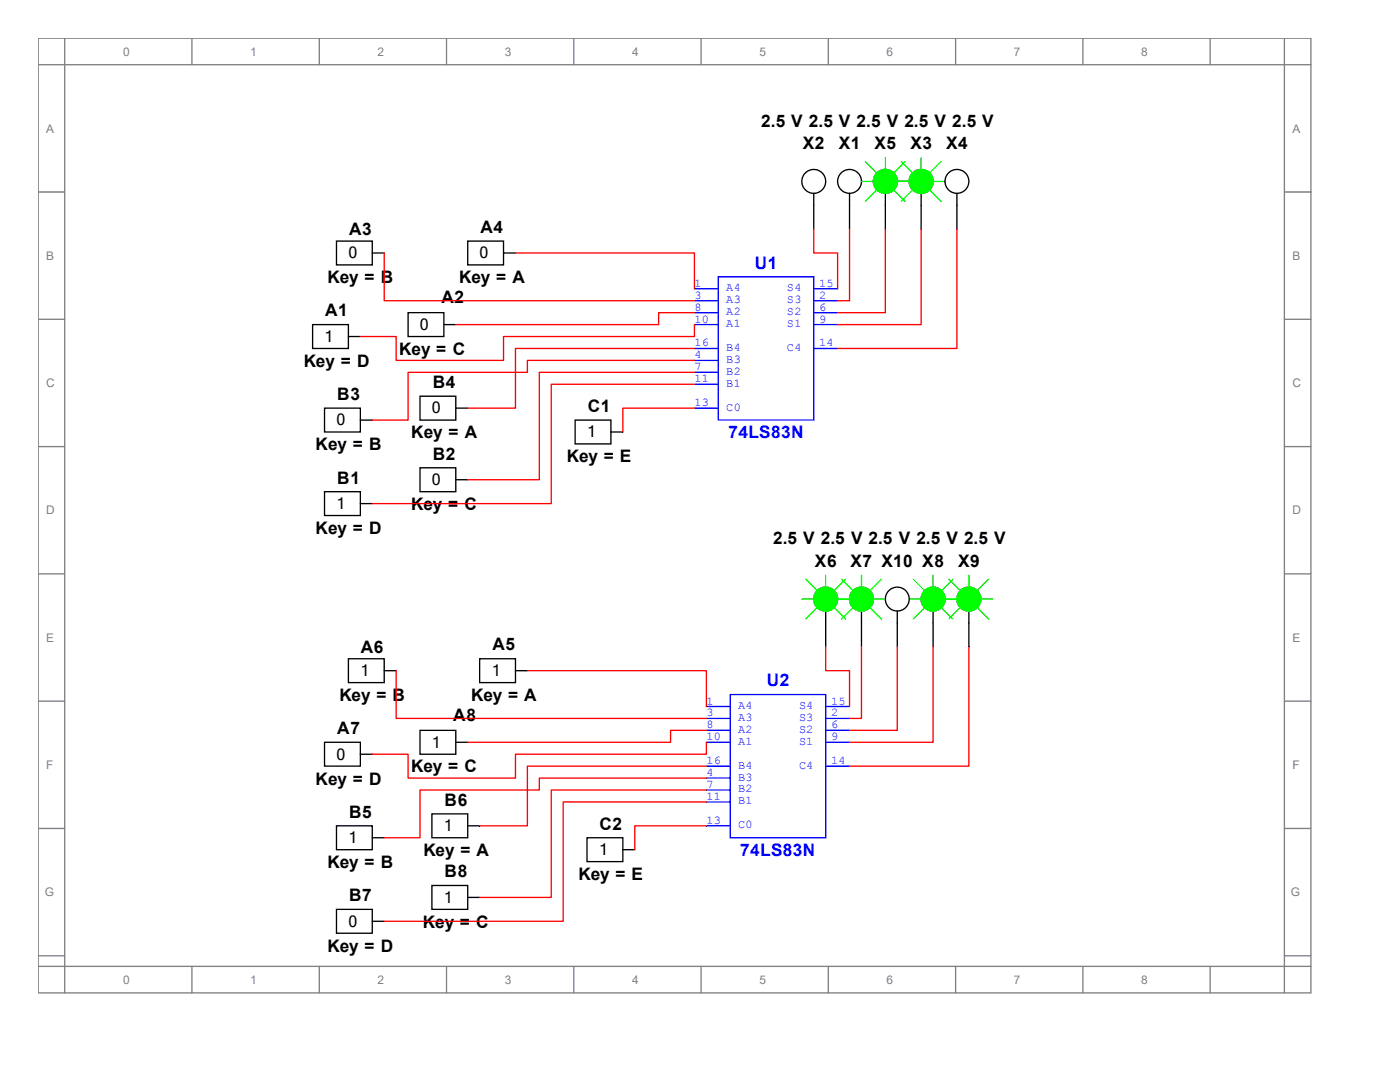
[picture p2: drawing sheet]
<svg xmlns="http://www.w3.org/2000/svg" width="279mm" height="216mm" viewBox="0 0 279 216" stroke-linecap="round" stroke-linejoin="round" font-family="sans-serif">
<g fill="none" stroke="#808080" stroke-width=".26">
<path d="M7.6 7.6h254v190.5h-254zM7.6 12.9h254M12.9 7.6v190.5M38.3 7.6v5.3M63.7 7.6v5.3M89.1 7.6v5.3M114.5 7.6v5.3M139.9 7.6v5.3M165.3 7.6v5.3M190.7 7.6v5.3M216.1 7.6v5.3M241.5 7.6v5.3"/>
<path d="M256.3 7.6v190.5M7.6 38.3h5.3M256.3 38.3h5.3M7.6 63.7h5.3M256.3 63.7h5.3M7.6 89.1h5.3M256.3 89.1h5.3M7.6 114.5h5.3M256.3 114.5h5.3M7.6 139.9h5.3M256.3 139.9h5.3M7.6 165.3h5.3"/>
<path d="M256.3 165.3h5.3M7.6 190.7h5.3M7.6 192.8h254M38.3 192.8v5.3M63.7 192.8v5.3M89.1 192.8v5.3M114.5 192.8v5.3M139.9 192.8v5.3M165.3 192.8v5.3M190.7 192.8v5.3M216.1 192.8v5.3M241.5 192.8v5.3"/>
<path d="M256.3 190.7h5.3"/>
</g>
<path d="M143.4 55.2h19v28.6h-19z" fill="none" stroke="#00f" stroke-width=".26"/>
<path d="M138.6 62.4h4.8" fill="none" stroke="#00f" stroke-width=".26"/>
<path d="M138.6 74.3h4.8" fill="none" stroke="#00f" stroke-width=".26"/>
<path d="M138.6 64.8h4.8" fill="none" stroke="#00f" stroke-width=".26"/>
<path d="M138.6 81.4h4.8" fill="none" stroke="#00f" stroke-width=".26"/>
<path d="M138.6 76.7h4.8" fill="none" stroke="#00f" stroke-width=".26"/>
<path d="M162.4 57.6h4.8" fill="none" stroke="#00f" stroke-width=".26"/>
<path d="M162.4 60h4.8" fill="none" stroke="#00f" stroke-width=".26"/>
<path d="M162.4 69.5h4.8" fill="none" stroke="#00f" stroke-width=".26"/>
<path d="M138.6 57.6h4.8" fill="none" stroke="#00f" stroke-width=".26"/>
<path d="M138.6 69.5h4.8" fill="none" stroke="#00f" stroke-width=".26"/>
<path d="M138.6 60h4.8" fill="none" stroke="#00f" stroke-width=".26"/>
<path d="M138.6 71.9h4.8" fill="none" stroke="#00f" stroke-width=".26"/>
<path d="M162.4 62.4h4.8" fill="none" stroke="#00f" stroke-width=".26"/>
<path d="M162.4 64.8h4.8M145.7 138.6h19.1v28.6h-19.1z" fill="none" stroke="#00f" stroke-width=".26"/>
<g fill="none" stroke="#000" stroke-width=".26">
<path d="M162.4 38.6v7.1M169.5 38.6v7.1M176.7 38.6v7.1M183.8 38.6v7.1M191 38.6v7.1M67.2 48.1h7.1v4.8h-7.1zM74.3 50.5h2.4M93.3 48.1h7.2v4.8h-7.2zM100.5 50.5h2.4M62.4 64.8h7.1v4.7h-7.1zM69.5 67.2h2.4M81.4 62.4h7.2v4.8h-7.2z"/>
<path d="M83.8 79.1h7.2v4.7h-7.2zM88.6 64.8h2.4M64.8 81.4h7.1v4.8h-7.1zM64.8 98.1h7.1v4.8h-7.1zM71.9 83.8h2.4M83.8 93.3h7.2v4.8h-7.2zM91 81.4h2.3M91 95.7h2.3M114.8 83.8h7.1v4.8h-7.1zM121.9 86.2h2.4M71.9 100.5h2.4"/>
<circle cx="162.4" cy="36.2" r="2.38"/>
<circle cx="169.5" cy="36.2" r="2.38"/>
<circle cx="176.7" cy="36.2" r="2.38"/>
<circle cx="183.8" cy="36.2" r="2.38"/>
<circle cx="191" cy="36.2" r="2.38"/>
</g>
<g fill="none" stroke="#0f0" stroke-width=".26">
<path d="M171.9 36.2h2.4M172.7 32.2l2.4 2.4M175.1 37.8l-2.4 2.4M176.7 31.4v2.4M178.3 37.8l2.4 2.4M179.1 36.2h2.4M179.9 32.2l2.3 2.4M180.7 32.2l-2.4 2.4M182.2 37.8l-2.3 2.4M183.8 31.4v2.4M185.4 37.8l2.4 2.4M186.2 36.2h2.4"/>
<path d="M187.8 32.2l-2.4 2.4"/>
</g>
<g fill="#0f0" stroke="#0f0" stroke-width=".26">
<circle cx="183.8" cy="36.2" r="2.38"/>
<circle cx="176.7" cy="36.2" r="2.38"/>
</g>
<path d="M141 145.7h4.7" fill="none" stroke="#00f" stroke-width=".26"/>
<path d="M141 157.6h4.7" fill="none" stroke="#00f" stroke-width=".26"/>
<path d="M141 148.1h4.7" fill="none" stroke="#00f" stroke-width=".26"/>
<path d="M141 164.8h4.7" fill="none" stroke="#00f" stroke-width=".26"/>
<path d="M141 160h4.7" fill="none" stroke="#00f" stroke-width=".26"/>
<path d="M164.8 141h4.7" fill="none" stroke="#00f" stroke-width=".26"/>
<path d="M164.8 143.4h4.7" fill="none" stroke="#00f" stroke-width=".26"/>
<path d="M164.8 152.9h4.7" fill="none" stroke="#00f" stroke-width=".26"/>
<path d="M141 141h4.7" fill="none" stroke="#00f" stroke-width=".26"/>
<path d="M141 152.9h4.7" fill="none" stroke="#00f" stroke-width=".26"/>
<path d="M141 143.4h4.7" fill="none" stroke="#00f" stroke-width=".26"/>
<path d="M141 155.3h4.7" fill="none" stroke="#00f" stroke-width=".26"/>
<path d="M164.8 145.7h4.7" fill="none" stroke="#00f" stroke-width=".26"/>
<path d="M164.8 148.1h4.7" fill="none" stroke="#00f" stroke-width=".26"/>
<g fill="none" stroke="#000" stroke-width=".26">
<path d="M69.5 131.4h7.2v4.8h-7.2zM76.7 133.8h2.4M95.7 131.4h7.2v4.8h-7.2zM102.9 133.8h2.4M164.8 121.9v7.2M171.9 121.9v7.2M179.1 121.9v7.2M186.2 121.9v7.2M193.4 121.9v7.2M64.8 148.1h7.1v4.8h-7.1zM71.9 150.5h2.4M83.8 145.7h7.2v4.8h-7.2z"/>
<path d="M91 148.1h2.3M67.2 164.8h7.1v4.7h-7.1zM74.3 167.2h2.4M86.2 162.4h7.1v4.8h-7.1zM86.2 176.7h7.1v4.8h-7.1zM93.3 164.8h2.4M93.3 179.1h2.4M117.2 167.2h7.1v4.7h-7.1zM124.3 169.5h2.4M67.2 181.5h7.1v4.7h-7.1zM74.3 183.8h2.4"/>
<circle cx="164.8" cy="119.5" r="2.38"/>
<circle cx="171.9" cy="119.5" r="2.38"/>
<circle cx="179.1" cy="119.5" r="2.38"/>
<circle cx="186.2" cy="119.5" r="2.38"/>
<circle cx="193.4" cy="119.5" r="2.38"/>
</g>
<g fill="none" stroke="#0f0" stroke-width=".26">
<path d="M160 119.5h2.4M160.8 115.6l2.4 2.4M164.8 114.8v2.4M167.2 119.5h2.3M168 115.6l2.3 2.4M168.8 115.6l-2.4 2.4M171.9 114.8v2.4M174.3 119.5h2.4M175.9 115.6l-2.4 2.4M181.5 119.5h2.3M182.2 115.6l2.4 2.4M186.2 114.8v2.4"/>
<path d="M188.6 119.5h2.4M189.4 115.6l2.4 2.4M190.2 115.6l-2.4 2.4M193.4 114.8v2.4M195.7 119.5h2.4M197.3 115.6l-2.4 2.4M163.2 121.1l-2.4 2.4M166.4 121.1l2.4 2.4M170.3 121.1l-2.3 2.4M173.5 121.1l2.4 2.4M184.6 121.1l-2.4 2.4M187.8 121.1l2.4 2.4"/>
<path d="M191.8 121.1l-2.4 2.4M194.9 121.1l2.4 2.4"/>
</g>
<g fill="#0f0" stroke="#0f0" stroke-width=".26">
<circle cx="164.8" cy="119.5" r="2.38"/>
<circle cx="171.9" cy="119.5" r="2.38"/>
<circle cx="186.2" cy="119.5" r="2.38"/>
<circle cx="193.4" cy="119.5" r="2.38"/>
</g>
<g fill="none" stroke="#f00" stroke-width=".26">
<path d="M76.7 50.5v9.5h61.9M102.9 50.5h35.7v7.1M162.4 45.7v4.8h4.8v7.1M169.5 45.7v14.3h-2.3M176.7 45.7v16.7h-9.5M183.8 45.7v19.1h-16.6M191 45.7v23.8h-23.8M138.6 62.4h-7.2v2.4h-40.4M138.6 64.8v2.4h-38.1v4.7h-21.4v-4.7h-7.2M138.6 69.5h-35.7v11.9h-9.6M138.6 71.9h-33.3v2.4h-23.9v9.5h-7.1M138.6 74.3h-31v21.4h-14.3"/>
<path d="M138.6 76.7h-28.6v23.8h-35.7M138.6 81.4h-14.3v4.8M79.1 133.8v9.6h61.9M105.3 133.8h35.7v7.2M164.8 129.1v4.7h4.7v7.2M171.9 129.1v14.3h-2.4M179.1 129.1v16.6h-9.6M186.2 129.1v19h-16.7M193.4 129.1v23.8h-23.9M141 145.7h-7.2v2.4h-40.5M141 148.1v2.4h-38.1v4.8h-21.5v-4.8h-7.1M141 152.9h-35.7v11.9h-9.6"/>
<path d="M141 155.3h-33.4v2.3h-23.8v9.6h-7.1M141 157.6h-31v21.5h-14.3M141 160h-28.6v23.8h-35.7M141 164.8h-14.3v4.7"/>
</g>
<g font-size="3.4">
<text x="151.9" y="25.3">2.5 V 2.5 V 2.5 V 2.5 V 2.5 V</text>
<text x="160.2" y="29.8">X2</text>
<text x="167.4" y="29.8">X1</text>
<text x="174.5" y="29.8">X5</text>
<text x="181.7" y="29.8">X3</text>
<text x="188.8" y="29.8">X4</text>
<text x="69.7" y="47">A3</text>
<text x="95.9" y="46.5">A4</text>
<text x="65.4" y="56.5">Key = B</text>
<text x="91.6" y="56.5">Key = A</text>
<text x="64.9" y="63.1">A1</text>
<text x="88.1" y="60.5">A2</text>
<text x="79.7" y="70.8">Key = C</text>
<text x="60.6" y="73.2">Key = D</text>
<text x="86.4" y="77.4">B4</text>
<text x="67.3" y="79.8">B3</text>
<text x="117.3" y="82.2">C1</text>
<text x="63" y="89.9">Key = B</text>
<text x="82.1" y="87.5">Key = A</text>
<text x="86.4" y="91.7">B2</text>
<text x="113.1" y="92.2">Key = E</text>
<text x="67.3" y="96.5">B1</text>
<text x="82" y="101.8">Key = C</text>
<text x="63" y="106.5">Key = D</text>
<text x="154.3" y="108.6">2.5 V 2.5 V 2.5 V 2.5 V 2.5 V</text>
<text x="162.6" y="113.2">X6</text>
<text x="169.8" y="113.2">X7 X10 X8</text>
<text x="191.2" y="113.2">X9</text>
<text x="72" y="130.3">A6</text>
<text x="98.3" y="129.8">A5</text>
<text x="67.7" y="139.9">Key = B</text>
<text x="90.5" y="143.8">A8</text>
<text x="94" y="139.9">Key = A</text>
<text x="67.3" y="146.5">A7</text>
<text x="82" y="154.1">Key = C</text>
<text x="63" y="156.5">Key = D</text>
<text x="88.7" y="160.8">B6</text>
<text x="69.7" y="163.2">B5</text>
<text x="119.6" y="165.5">C2</text>
<text x="65.4" y="173.2">Key = B</text>
<text x="84.5" y="170.8">Key = A</text>
<text x="69.7" y="179.8">B7</text>
<text x="88.7" y="175">B8</text>
<text x="115.4" y="175.6">Key = E</text>
<text x="84.4" y="185.1">Key = C</text>
<text x="65.4" y="189.9">Key = D</text>
</g>
<g font-size="3.4" fill="#00f">
<text x="150.6" y="53.6">U1</text>
<text x="145.4" y="87.5">74LS83N</text>
<text x="153" y="136.9">U2</text>
<text x="147.7" y="170.8">74LS83N</text>
</g>
<g font-size="3.2">
<text x="69.6" y="51.6">0</text>
<text x="95.7" y="51.6">0</text>
<text x="83.8" y="65.8">0</text>
<text x="64.8" y="68.2">1</text>
<text x="86.2" y="82.5">0</text>
<text x="67.1" y="84.9">0</text>
<text x="117.2" y="87.2">1</text>
<text x="67.1" y="101.6">1</text>
<text x="86.2" y="96.8">0</text>
<text x="71.9" y="134.9">1</text>
<text x="98.1" y="134.9">1</text>
<text x="86.2" y="149.2">1</text>
<text x="67.1" y="151.6">0</text>
<text x="88.6" y="165.9">1</text>
<text x="69.6" y="168.2">1</text>
<text x="119.5" y="170.6">1</text>
<text x="69.6" y="184.9">0</text>
<text x="88.6" y="180.1">1</text>
</g>
<g font-size="2.4" fill="#808080">
<text x="24.6" y="11.1">0</text>
<text x="50" y="11.1">1</text>
<text x="75.4" y="11.1">2</text>
<text x="100.8" y="11.1">3</text>
<text x="126.2" y="11.1">4</text>
<text x="151.6" y="11.1">5</text>
<text x="177" y="11.1">6</text>
<text x="202.4" y="11.1">7</text>
<text x="227.8" y="11.1">8</text>
<text x="9.2" y="26.5">A</text>
<text x="257.9" y="26.5">A</text>
<text x="9.2" y="51.9">B</text>
<text x="257.9" y="51.9">B</text>
<text x="9.2" y="77.3">C</text>
<text x="257.9" y="77.3">C</text>
<text x="9.2" y="102.7">D</text>
<text x="257.9" y="102.7">D</text>
<text x="9.2" y="128.1">E</text>
<text x="257.9" y="128.1">E</text>
<text x="9.2" y="153.5">F</text>
<text x="257.9" y="153.5">F</text>
<text x="8.9" y="178.9">G</text>
<text x="257.6" y="178.9">G</text>
<text x="24.6" y="196.3">0</text>
<text x="50" y="196.3">1</text>
<text x="75.4" y="196.3">2</text>
<text x="100.8" y="196.3">3</text>
<text x="126.2" y="196.3">4</text>
<text x="151.6" y="196.3">5</text>
<text x="177" y="196.3">6</text>
<text x="202.4" y="196.3">7</text>
<text x="227.8" y="196.3">8</text>
</g>
<g font-size="2.4" fill="#00f">
<text x="138.6" y="57.2">1</text>
<text x="138.6" y="59.6">3</text>
<text x="144.9" y="58.1">A4</text>
<text x="157.1" y="58.1">S4</text>
<text x="163.4" y="57.2">15</text>
<text x="163.4" y="59.6">2</text>
<text x="138.6" y="62">8</text>
<text x="138.6" y="64.4">10</text>
<text x="144.9" y="62.9">A2</text>
<text x="144.9" y="65.3">A1</text>
<text x="144.9" y="60.5">A3</text>
<text x="157.1" y="60.5">S3</text>
<text x="157.1" y="62.9">S2</text>
<text x="157.1" y="65.3">S1</text>
<text x="163.4" y="62">6</text>
<text x="163.4" y="64.4">9</text>
<text x="138.6" y="69.1">16</text>
<text x="138.6" y="71.5">4</text>
<text x="144.9" y="70">B4</text>
<text x="157.1" y="70">C4</text>
<text x="163.4" y="69.1">14</text>
<text x="138.6" y="73.9">7</text>
<text x="138.6" y="76.3">11</text>
<text x="144.9" y="74.8">B2</text>
<text x="144.9" y="77.2">B1</text>
<text x="144.9" y="72.4">B3</text>
<text x="138.6" y="81">13</text>
<text x="144.9" y="81.9">C0</text>
<text x="141" y="140.6">1</text>
<text x="141" y="143">3</text>
<text x="147.3" y="141.5">A4</text>
<text x="147.3" y="143.8">A3</text>
<text x="159.5" y="141.5">S4</text>
<text x="159.5" y="143.8">S3</text>
<text x="165.9" y="140.6">15</text>
<text x="165.9" y="143">2</text>
<text x="141" y="145.3">8</text>
<text x="141" y="147.7">10</text>
<text x="147.3" y="146.2">A2</text>
<text x="147.3" y="148.6">A1</text>
<text x="159.5" y="146.2">S2</text>
<text x="159.5" y="148.6">S1</text>
<text x="165.9" y="145.3">6</text>
<text x="165.9" y="147.7">9</text>
<text x="141" y="152.5">16</text>
<text x="141" y="154.9">4</text>
<text x="147.3" y="153.4">B4</text>
<text x="147.3" y="155.7">B3</text>
<text x="159.5" y="153.4">C4</text>
<text x="165.9" y="152.5">14</text>
<text x="141" y="157.2">7</text>
<text x="141" y="159.6">11</text>
<text x="147.3" y="158.1">B2</text>
<text x="147.3" y="160.5">B1</text>
<text x="141" y="164.4">13</text>
<text x="147.3" y="165.3">C0</text>
</g>
</svg>
